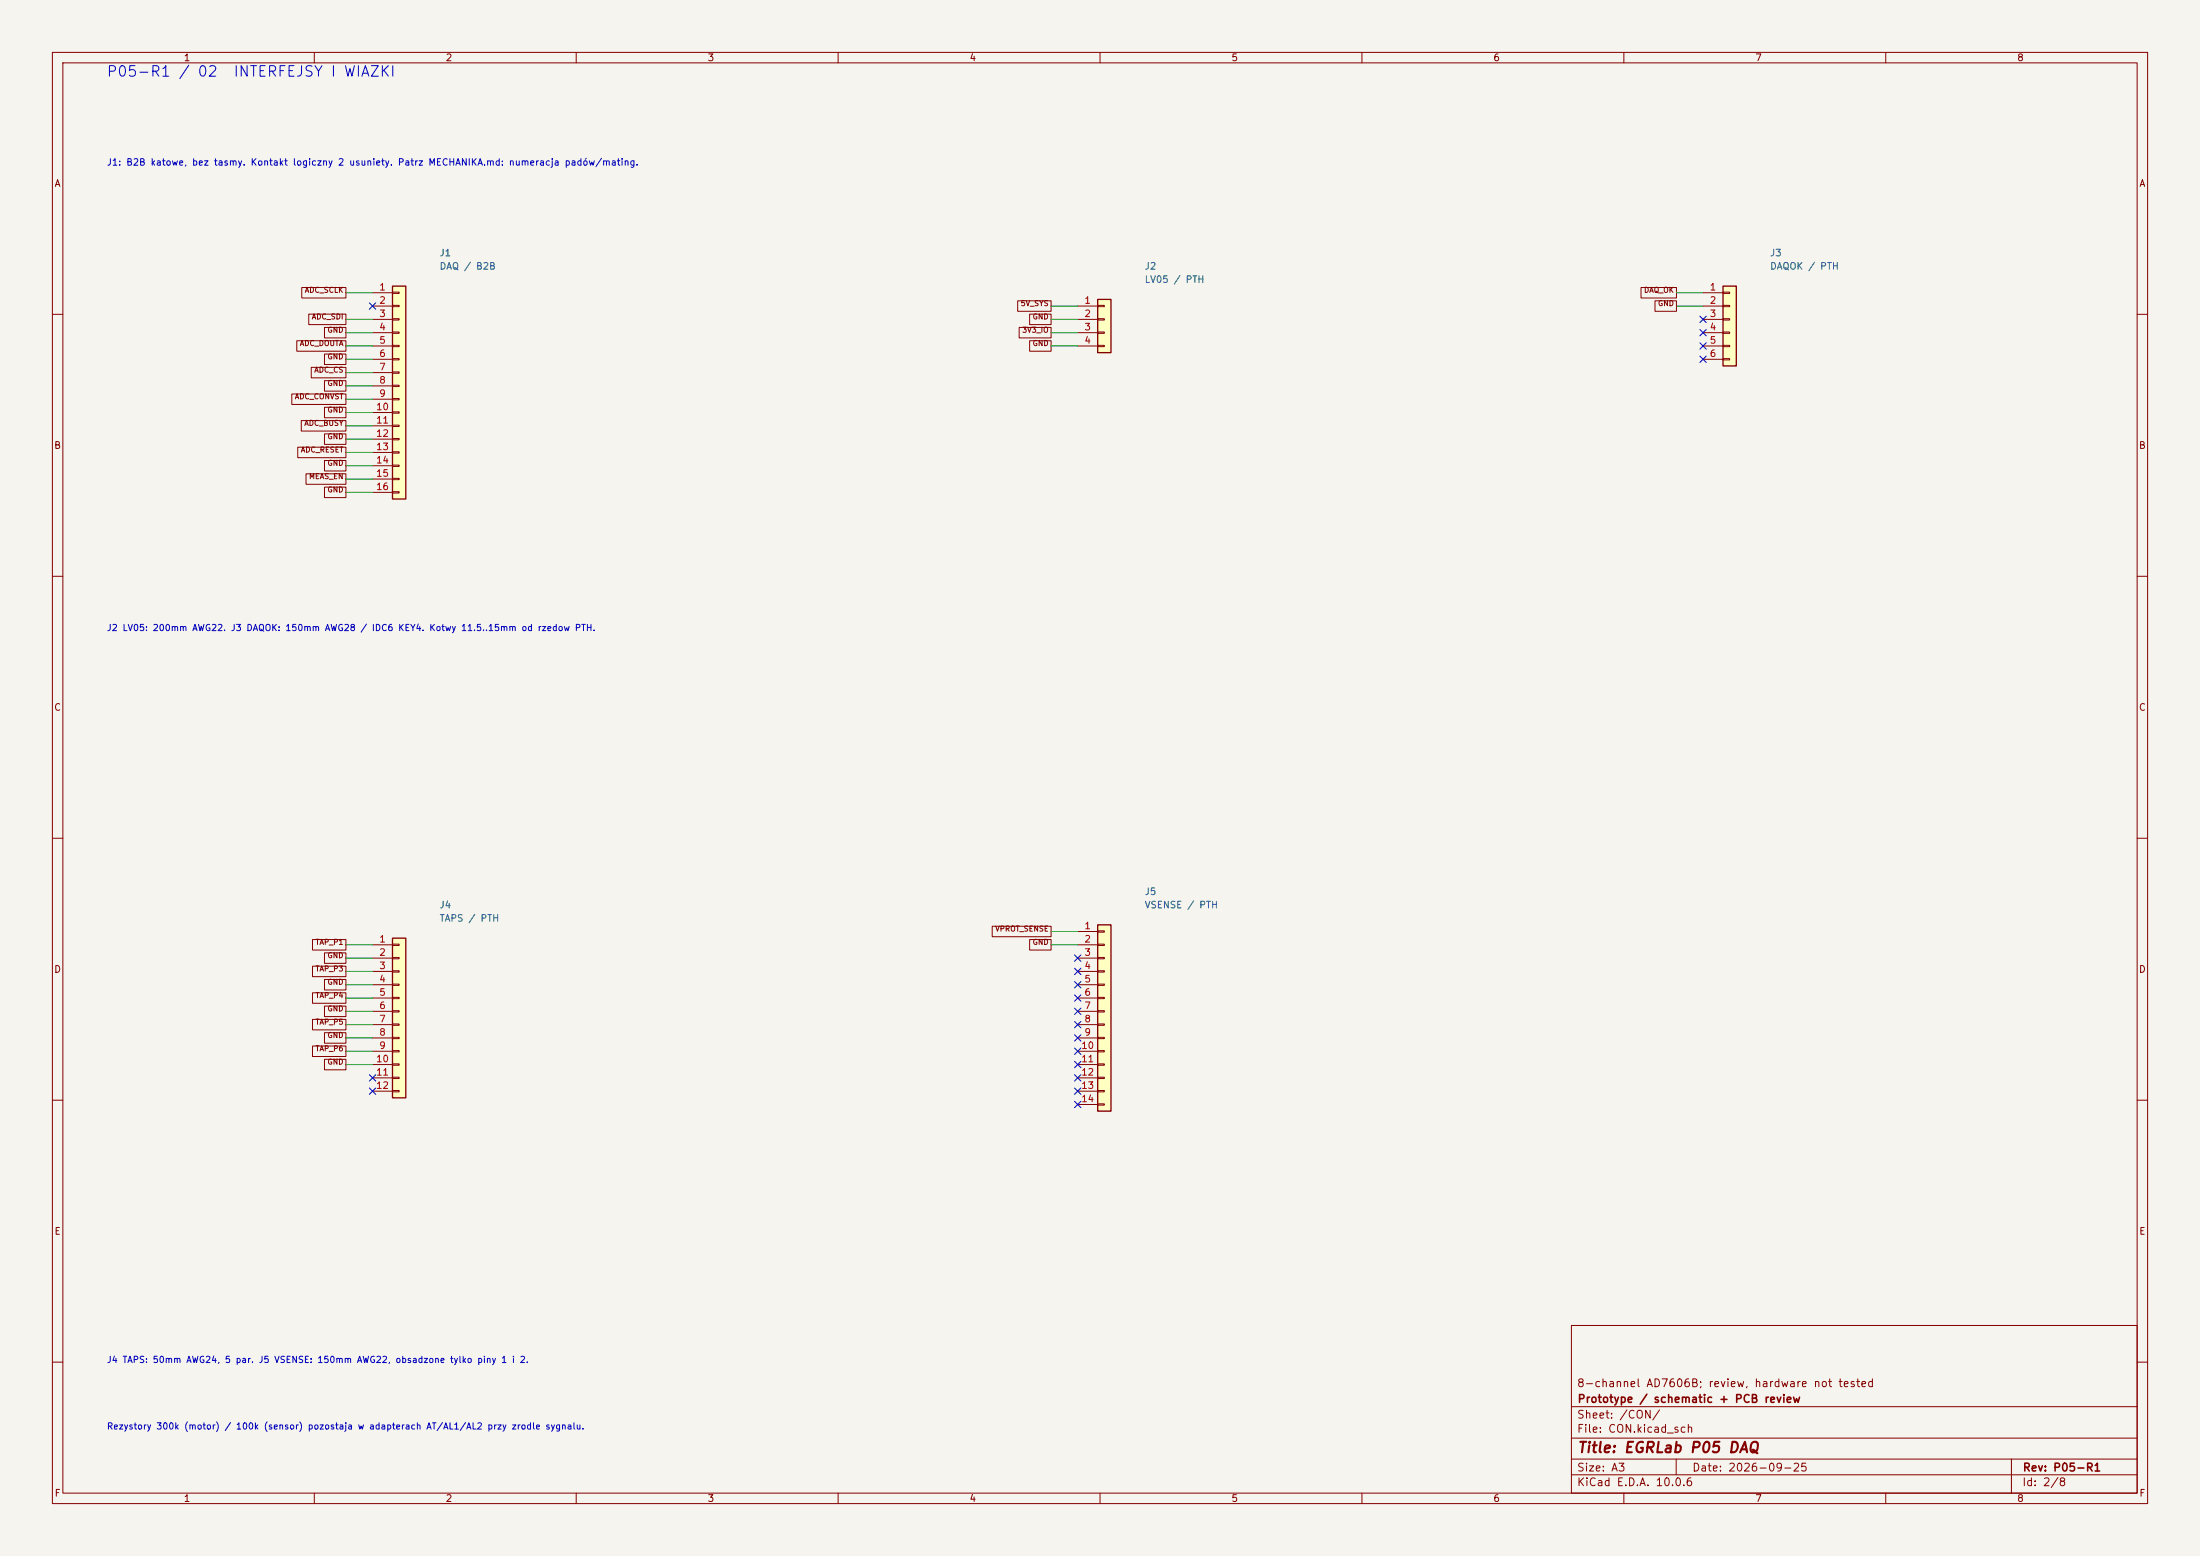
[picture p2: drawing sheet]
(kicad_sch (version 20250114) (generator "eeschema") (paper "A3") (title_block (title "EGRLab P05 DAQ") (date "2026-09-25") (rev "P05-R1") (company "Prototype / schematic + PCB review") (comment 1 "8-channel AD7606B; review, hardware not tested"))(lib_symbols (symbol "P05:Conn_01x16" (pin_names (offset 1.016) (hide yes)) (exclude_from_sim no) (in_bom yes) (on_board yes) (in_pos_files yes) (duplicate_pin_numbers_are_jumpers no) (symbol "Conn_01x16_1_1" (rectangle (start -1.27 19.05) (end 1.27 -21.59) (stroke (width 0.254) (type default)) (fill (type background))) (rectangle (start -1.27 17.907) (end 0 17.653) (stroke (width 0.1524) (type default)) (fill (type none))) (rectangle (start -1.27 15.367) (end 0 15.113) (stroke (width 0.1524) (type default)) (fill (type none))) (rectangle (start -1.27 12.827) (end 0 12.573) (stroke (width 0.1524) (type default)) (fill (type none))) (rectangle (start -1.27 10.287) (end 0 10.033) (stroke (width 0.1524) (type default)) (fill (type none))) (rectangle (start -1.27 7.747) (end 0 7.493) (stroke (width 0.1524) (type default)) (fill (type none))) (rectangle (start -1.27 5.207) (end 0 4.953) (stroke (width 0.1524) (type default)) (fill (type none))) (rectangle (start -1.27 2.667) (end 0 2.413) (stroke (width 0.1524) (type default)) (fill (type none))) (rectangle (start -1.27 0.127) (end 0 -0.127) (stroke (width 0.1524) (type default)) (fill (type none))) (rectangle (start -1.27 -2.413) (end 0 -2.667) (stroke (width 0.1524) (type default)) (fill (type none))) (rectangle (start -1.27 -4.953) (end 0 -5.207) (stroke (width 0.1524) (type default)) (fill (type none))) (rectangle (start -1.27 -7.493) (end 0 -7.747) (stroke (width 0.1524) (type default)) (fill (type none))) (rectangle (start -1.27 -10.033) (end 0 -10.287) (stroke (width 0.1524) (type default)) (fill (type none))) (rectangle (start -1.27 -12.573) (end 0 -12.827) (stroke (width 0.1524) (type default)) (fill (type none))) (rectangle (start -1.27 -15.113) (end 0 -15.367) (stroke (width 0.1524) (type default)) (fill (type none))) (rectangle (start -1.27 -17.653) (end 0 -17.907) (stroke (width 0.1524) (type default)) (fill (type none))) (rectangle (start -1.27 -20.193) (end 0 -20.447) (stroke (width 0.1524) (type default)) (fill (type none))) (pin passive line (at -5.08 17.78 0) (length 3.81) (name "Pin_1" (effects (font (size 1.27 1.27)))) (number "1" (effects (font (size 1.27 1.27))))) (pin passive line (at -5.08 15.24 0) (length 3.81) (name "Pin_2" (effects (font (size 1.27 1.27)))) (number "2" (effects (font (size 1.27 1.27))))) (pin passive line (at -5.08 12.7 0) (length 3.81) (name "Pin_3" (effects (font (size 1.27 1.27)))) (number "3" (effects (font (size 1.27 1.27))))) (pin passive line (at -5.08 10.16 0) (length 3.81) (name "Pin_4" (effects (font (size 1.27 1.27)))) (number "4" (effects (font (size 1.27 1.27))))) (pin passive line (at -5.08 7.62 0) (length 3.81) (name "Pin_5" (effects (font (size 1.27 1.27)))) (number "5" (effects (font (size 1.27 1.27))))) (pin passive line (at -5.08 5.08 0) (length 3.81) (name "Pin_6" (effects (font (size 1.27 1.27)))) (number "6" (effects (font (size 1.27 1.27))))) (pin passive line (at -5.08 2.54 0) (length 3.81) (name "Pin_7" (effects (font (size 1.27 1.27)))) (number "7" (effects (font (size 1.27 1.27))))) (pin passive line (at -5.08 0 0) (length 3.81) (name "Pin_8" (effects (font (size 1.27 1.27)))) (number "8" (effects (font (size 1.27 1.27))))) (pin passive line (at -5.08 -2.54 0) (length 3.81) (name "Pin_9" (effects (font (size 1.27 1.27)))) (number "9" (effects (font (size 1.27 1.27))))) (pin passive line (at -5.08 -5.08 0) (length 3.81) (name "Pin_10" (effects (font (size 1.27 1.27)))) (number "10" (effects (font (size 1.27 1.27))))) (pin passive line (at -5.08 -7.62 0) (length 3.81) (name "Pin_11" (effects (font (size 1.27 1.27)))) (number "11" (effects (font (size 1.27 1.27))))) (pin passive line (at -5.08 -10.16 0) (length 3.81) (name "Pin_12" (effects (font (size 1.27 1.27)))) (number "12" (effects (font (size 1.27 1.27))))) (pin passive line (at -5.08 -12.7 0) (length 3.81) (name "Pin_13" (effects (font (size 1.27 1.27)))) (number "13" (effects (font (size 1.27 1.27))))) (pin passive line (at -5.08 -15.24 0) (length 3.81) (name "Pin_14" (effects (font (size 1.27 1.27)))) (number "14" (effects (font (size 1.27 1.27))))) (pin passive line (at -5.08 -17.78 0) (length 3.81) (name "Pin_15" (effects (font (size 1.27 1.27)))) (number "15" (effects (font (size 1.27 1.27))))) (pin passive line (at -5.08 -20.32 0) (length 3.81) (name "Pin_16" (effects (font (size 1.27 1.27)))) (number "16" (effects (font (size 1.27 1.27)))))) (embedded_fonts no))(symbol "P05:Conn_01x04" (pin_names (offset 1.016) (hide yes)) (exclude_from_sim no) (in_bom yes) (on_board yes) (in_pos_files yes) (duplicate_pin_numbers_are_jumpers no) (symbol "Conn_01x04_1_1" (rectangle (start -1.27 3.81) (end 1.27 -6.35) (stroke (width 0.254) (type default)) (fill (type background))) (rectangle (start -1.27 2.667) (end 0 2.413) (stroke (width 0.1524) (type default)) (fill (type none))) (rectangle (start -1.27 0.127) (end 0 -0.127) (stroke (width 0.1524) (type default)) (fill (type none))) (rectangle (start -1.27 -2.413) (end 0 -2.667) (stroke (width 0.1524) (type default)) (fill (type none))) (rectangle (start -1.27 -4.953) (end 0 -5.207) (stroke (width 0.1524) (type default)) (fill (type none))) (pin passive line (at -5.08 2.54 0) (length 3.81) (name "Pin_1" (effects (font (size 1.27 1.27)))) (number "1" (effects (font (size 1.27 1.27))))) (pin passive line (at -5.08 0 0) (length 3.81) (name "Pin_2" (effects (font (size 1.27 1.27)))) (number "2" (effects (font (size 1.27 1.27))))) (pin passive line (at -5.08 -2.54 0) (length 3.81) (name "Pin_3" (effects (font (size 1.27 1.27)))) (number "3" (effects (font (size 1.27 1.27))))) (pin passive line (at -5.08 -5.08 0) (length 3.81) (name "Pin_4" (effects (font (size 1.27 1.27)))) (number "4" (effects (font (size 1.27 1.27)))))) (embedded_fonts no))(symbol "P05:Conn_01x06" (pin_names (offset 1.016) (hide yes)) (exclude_from_sim no) (in_bom yes) (on_board yes) (in_pos_files yes) (duplicate_pin_numbers_are_jumpers no) (symbol "Conn_01x06_1_1" (rectangle (start -1.27 6.35) (end 1.27 -8.89) (stroke (width 0.254) (type default)) (fill (type background))) (rectangle (start -1.27 5.207) (end 0 4.953) (stroke (width 0.1524) (type default)) (fill (type none))) (rectangle (start -1.27 2.667) (end 0 2.413) (stroke (width 0.1524) (type default)) (fill (type none))) (rectangle (start -1.27 0.127) (end 0 -0.127) (stroke (width 0.1524) (type default)) (fill (type none))) (rectangle (start -1.27 -2.413) (end 0 -2.667) (stroke (width 0.1524) (type default)) (fill (type none))) (rectangle (start -1.27 -4.953) (end 0 -5.207) (stroke (width 0.1524) (type default)) (fill (type none))) (rectangle (start -1.27 -7.493) (end 0 -7.747) (stroke (width 0.1524) (type default)) (fill (type none))) (pin passive line (at -5.08 5.08 0) (length 3.81) (name "Pin_1" (effects (font (size 1.27 1.27)))) (number "1" (effects (font (size 1.27 1.27))))) (pin passive line (at -5.08 2.54 0) (length 3.81) (name "Pin_2" (effects (font (size 1.27 1.27)))) (number "2" (effects (font (size 1.27 1.27))))) (pin passive line (at -5.08 0 0) (length 3.81) (name "Pin_3" (effects (font (size 1.27 1.27)))) (number "3" (effects (font (size 1.27 1.27))))) (pin passive line (at -5.08 -2.54 0) (length 3.81) (name "Pin_4" (effects (font (size 1.27 1.27)))) (number "4" (effects (font (size 1.27 1.27))))) (pin passive line (at -5.08 -5.08 0) (length 3.81) (name "Pin_5" (effects (font (size 1.27 1.27)))) (number "5" (effects (font (size 1.27 1.27))))) (pin passive line (at -5.08 -7.62 0) (length 3.81) (name "Pin_6" (effects (font (size 1.27 1.27)))) (number "6" (effects (font (size 1.27 1.27)))))) (embedded_fonts no))(symbol "P05:Conn_01x12" (pin_names (offset 1.016) (hide yes)) (exclude_from_sim no) (in_bom yes) (on_board yes) (in_pos_files yes) (duplicate_pin_numbers_are_jumpers no) (symbol "Conn_01x12_1_1" (rectangle (start -1.27 13.97) (end 1.27 -16.51) (stroke (width 0.254) (type default)) (fill (type background))) (rectangle (start -1.27 12.827) (end 0 12.573) (stroke (width 0.1524) (type default)) (fill (type none))) (rectangle (start -1.27 10.287) (end 0 10.033) (stroke (width 0.1524) (type default)) (fill (type none))) (rectangle (start -1.27 7.747) (end 0 7.493) (stroke (width 0.1524) (type default)) (fill (type none))) (rectangle (start -1.27 5.207) (end 0 4.953) (stroke (width 0.1524) (type default)) (fill (type none))) (rectangle (start -1.27 2.667) (end 0 2.413) (stroke (width 0.1524) (type default)) (fill (type none))) (rectangle (start -1.27 0.127) (end 0 -0.127) (stroke (width 0.1524) (type default)) (fill (type none))) (rectangle (start -1.27 -2.413) (end 0 -2.667) (stroke (width 0.1524) (type default)) (fill (type none))) (rectangle (start -1.27 -4.953) (end 0 -5.207) (stroke (width 0.1524) (type default)) (fill (type none))) (rectangle (start -1.27 -7.493) (end 0 -7.747) (stroke (width 0.1524) (type default)) (fill (type none))) (rectangle (start -1.27 -10.033) (end 0 -10.287) (stroke (width 0.1524) (type default)) (fill (type none))) (rectangle (start -1.27 -12.573) (end 0 -12.827) (stroke (width 0.1524) (type default)) (fill (type none))) (rectangle (start -1.27 -15.113) (end 0 -15.367) (stroke (width 0.1524) (type default)) (fill (type none))) (pin passive line (at -5.08 12.7 0) (length 3.81) (name "Pin_1" (effects (font (size 1.27 1.27)))) (number "1" (effects (font (size 1.27 1.27))))) (pin passive line (at -5.08 10.16 0) (length 3.81) (name "Pin_2" (effects (font (size 1.27 1.27)))) (number "2" (effects (font (size 1.27 1.27))))) (pin passive line (at -5.08 7.62 0) (length 3.81) (name "Pin_3" (effects (font (size 1.27 1.27)))) (number "3" (effects (font (size 1.27 1.27))))) (pin passive line (at -5.08 5.08 0) (length 3.81) (name "Pin_4" (effects (font (size 1.27 1.27)))) (number "4" (effects (font (size 1.27 1.27))))) (pin passive line (at -5.08 2.54 0) (length 3.81) (name "Pin_5" (effects (font (size 1.27 1.27)))) (number "5" (effects (font (size 1.27 1.27))))) (pin passive line (at -5.08 0 0) (length 3.81) (name "Pin_6" (effects (font (size 1.27 1.27)))) (number "6" (effects (font (size 1.27 1.27))))) (pin passive line (at -5.08 -2.54 0) (length 3.81) (name "Pin_7" (effects (font (size 1.27 1.27)))) (number "7" (effects (font (size 1.27 1.27))))) (pin passive line (at -5.08 -5.08 0) (length 3.81) (name "Pin_8" (effects (font (size 1.27 1.27)))) (number "8" (effects (font (size 1.27 1.27))))) (pin passive line (at -5.08 -7.62 0) (length 3.81) (name "Pin_9" (effects (font (size 1.27 1.27)))) (number "9" (effects (font (size 1.27 1.27))))) (pin passive line (at -5.08 -10.16 0) (length 3.81) (name "Pin_10" (effects (font (size 1.27 1.27)))) (number "10" (effects (font (size 1.27 1.27))))) (pin passive line (at -5.08 -12.7 0) (length 3.81) (name "Pin_11" (effects (font (size 1.27 1.27)))) (number "11" (effects (font (size 1.27 1.27))))) (pin passive line (at -5.08 -15.24 0) (length 3.81) (name "Pin_12" (effects (font (size 1.27 1.27)))) (number "12" (effects (font (size 1.27 1.27)))))) (embedded_fonts no))(symbol "P05:Conn_01x14" (pin_names (offset 1.016) (hide yes)) (exclude_from_sim no) (in_bom yes) (on_board yes) (in_pos_files yes) (duplicate_pin_numbers_are_jumpers no) (symbol "Conn_01x14_1_1" (rectangle (start -1.27 16.51) (end 1.27 -19.05) (stroke (width 0.254) (type default)) (fill (type background))) (rectangle (start -1.27 15.367) (end 0 15.113) (stroke (width 0.1524) (type default)) (fill (type none))) (rectangle (start -1.27 12.827) (end 0 12.573) (stroke (width 0.1524) (type default)) (fill (type none))) (rectangle (start -1.27 10.287) (end 0 10.033) (stroke (width 0.1524) (type default)) (fill (type none))) (rectangle (start -1.27 7.747) (end 0 7.493) (stroke (width 0.1524) (type default)) (fill (type none))) (rectangle (start -1.27 5.207) (end 0 4.953) (stroke (width 0.1524) (type default)) (fill (type none))) (rectangle (start -1.27 2.667) (end 0 2.413) (stroke (width 0.1524) (type default)) (fill (type none))) (rectangle (start -1.27 0.127) (end 0 -0.127) (stroke (width 0.1524) (type default)) (fill (type none))) (rectangle (start -1.27 -2.413) (end 0 -2.667) (stroke (width 0.1524) (type default)) (fill (type none))) (rectangle (start -1.27 -4.953) (end 0 -5.207) (stroke (width 0.1524) (type default)) (fill (type none))) (rectangle (start -1.27 -7.493) (end 0 -7.747) (stroke (width 0.1524) (type default)) (fill (type none))) (rectangle (start -1.27 -10.033) (end 0 -10.287) (stroke (width 0.1524) (type default)) (fill (type none))) (rectangle (start -1.27 -12.573) (end 0 -12.827) (stroke (width 0.1524) (type default)) (fill (type none))) (rectangle (start -1.27 -15.113) (end 0 -15.367) (stroke (width 0.1524) (type default)) (fill (type none))) (rectangle (start -1.27 -17.653) (end 0 -17.907) (stroke (width 0.1524) (type default)) (fill (type none))) (pin passive line (at -5.08 15.24 0) (length 3.81) (name "Pin_1" (effects (font (size 1.27 1.27)))) (number "1" (effects (font (size 1.27 1.27))))) (pin passive line (at -5.08 12.7 0) (length 3.81) (name "Pin_2" (effects (font (size 1.27 1.27)))) (number "2" (effects (font (size 1.27 1.27))))) (pin passive line (at -5.08 10.16 0) (length 3.81) (name "Pin_3" (effects (font (size 1.27 1.27)))) (number "3" (effects (font (size 1.27 1.27))))) (pin passive line (at -5.08 7.62 0) (length 3.81) (name "Pin_4" (effects (font (size 1.27 1.27)))) (number "4" (effects (font (size 1.27 1.27))))) (pin passive line (at -5.08 5.08 0) (length 3.81) (name "Pin_5" (effects (font (size 1.27 1.27)))) (number "5" (effects (font (size 1.27 1.27))))) (pin passive line (at -5.08 2.54 0) (length 3.81) (name "Pin_6" (effects (font (size 1.27 1.27)))) (number "6" (effects (font (size 1.27 1.27))))) (pin passive line (at -5.08 0 0) (length 3.81) (name "Pin_7" (effects (font (size 1.27 1.27)))) (number "7" (effects (font (size 1.27 1.27))))) (pin passive line (at -5.08 -2.54 0) (length 3.81) (name "Pin_8" (effects (font (size 1.27 1.27)))) (number "8" (effects (font (size 1.27 1.27))))) (pin passive line (at -5.08 -5.08 0) (length 3.81) (name "Pin_9" (effects (font (size 1.27 1.27)))) (number "9" (effects (font (size 1.27 1.27))))) (pin passive line (at -5.08 -7.62 0) (length 3.81) (name "Pin_10" (effects (font (size 1.27 1.27)))) (number "10" (effects (font (size 1.27 1.27))))) (pin passive line (at -5.08 -10.16 0) (length 3.81) (name "Pin_11" (effects (font (size 1.27 1.27)))) (number "11" (effects (font (size 1.27 1.27))))) (pin passive line (at -5.08 -12.7 0) (length 3.81) (name "Pin_12" (effects (font (size 1.27 1.27)))) (number "12" (effects (font (size 1.27 1.27))))) (pin passive line (at -5.08 -15.24 0) (length 3.81) (name "Pin_13" (effects (font (size 1.27 1.27)))) (number "13" (effects (font (size 1.27 1.27))))) (pin passive line (at -5.08 -17.78 0) (length 3.81) (name "Pin_14" (effects (font (size 1.27 1.27)))) (number "14" (effects (font (size 1.27 1.27)))))) (embedded_fonts no)))(symbol (lib_id "P05:Conn_01x16") (at 76.2 73.66 0) (unit 1) (in_bom yes) (on_board yes) (dnp no) (property "Reference" "J1" (at 83.82 48.26 0) (effects (font (size 1.27 1.27)) (justify left))) (property "Value" "DAQ / B2B" (at 83.82 50.8 0) (effects (font (size 1.27 1.27)) (justify left)))(property "Footprint" "P05:DAQ_TSW_NA_2x8" (at 76.2 73.66 0) (effects (font (size 1 1)) hide))(property "MPN" "TSW-108-08-G-D-NA" (at 76.2 73.66 0) (effects (font (size 1 1)) hide))(property "BaselineRef" "J_DAQB" (at 76.2 73.66 0) (effects (font (size 1 1)) hide))(property "Datasheet" "" (at 76.2 73.66 0) (effects (font (size 1 1)) hide))(pin "1")(pin "2")(pin "3")(pin "4")(pin "5")(pin "6")(pin "7")(pin "8")(pin "9")(pin "10")(pin "11")(pin "12")(pin "13")(pin "14")(pin "15")(pin "16"))(symbol (lib_id "P05:Conn_01x04") (at 210.82 60.96 0) (unit 1) (in_bom yes) (on_board yes) (dnp no) (property "Reference" "J2" (at 218.44 50.8 0) (effects (font (size 1.27 1.27)) (justify left))) (property "Value" "LV05 / PTH" (at 218.44 53.339999999999996 0) (effects (font (size 1.27 1.27)) (justify left)))(property "Footprint" "P05:PTH_LV05_4" (at 210.82 60.96 0) (effects (font (size 1 1)) hide))(property "MPN" "harness AWG22" (at 210.82 60.96 0) (effects (font (size 1 1)) hide))(property "BaselineRef" "J_LV05B" (at 210.82 60.96 0) (effects (font (size 1 1)) hide))(property "Datasheet" "" (at 210.82 60.96 0) (effects (font (size 1 1)) hide))(pin "1")(pin "2")(pin "3")(pin "4"))(symbol (lib_id "P05:Conn_01x06") (at 330.2 60.96 0) (unit 1) (in_bom yes) (on_board yes) (dnp no) (property "Reference" "J3" (at 337.82 48.26 0) (effects (font (size 1.27 1.27)) (justify left))) (property "Value" "DAQOK / PTH" (at 337.82 50.8 0) (effects (font (size 1.27 1.27)) (justify left)))(property "Footprint" "P05:PTH_DAQOK_6" (at 330.2 60.96 0) (effects (font (size 1 1)) hide))(property "MPN" "ribbon AWG28" (at 330.2 60.96 0) (effects (font (size 1 1)) hide))(property "BaselineRef" "J_DAQOKB" (at 330.2 60.96 0) (effects (font (size 1 1)) hide))(property "Datasheet" "" (at 330.2 60.96 0) (effects (font (size 1 1)) hide))(pin "1")(pin "2")(pin "3")(pin "4")(pin "5")(pin "6"))(symbol (lib_id "P05:Conn_01x12") (at 76.2 193.04 0) (unit 1) (in_bom yes) (on_board yes) (dnp no) (property "Reference" "J4" (at 83.82 172.72 0) (effects (font (size 1.27 1.27)) (justify left))) (property "Value" "TAPS / PTH" (at 83.82 175.26 0) (effects (font (size 1.27 1.27)) (justify left)))(property "Footprint" "P05:PTH_TAPS_12" (at 76.2 193.04 0) (effects (font (size 1 1)) hide))(property "MPN" "5 pairs AWG24" (at 76.2 193.04 0) (effects (font (size 1 1)) hide))(property "BaselineRef" "J_TAPSB" (at 76.2 193.04 0) (effects (font (size 1 1)) hide))(property "Datasheet" "" (at 76.2 193.04 0) (effects (font (size 1 1)) hide))(pin "1")(pin "2")(pin "3")(pin "4")(pin "5")(pin "6")(pin "7")(pin "8")(pin "9")(pin "10")(pin "11")(pin "12"))(symbol (lib_id "P05:Conn_01x14") (at 210.82 193.04 0) (unit 1) (in_bom yes) (on_board yes) (dnp no) (property "Reference" "J5" (at 218.44 170.18 0) (effects (font (size 1.27 1.27)) (justify left))) (property "Value" "VSENSE / PTH" (at 218.44 172.72 0) (effects (font (size 1.27 1.27)) (justify left)))(property "Footprint" "P05:PTH_VSENSE_14" (at 210.82 193.04 0) (effects (font (size 1 1)) hide))(property "MPN" "AWG22 pair, only positions 1/2 populated" (at 210.82 193.04 0) (effects (font (size 1 1)) hide))(property "BaselineRef" "J_VSENSEB" (at 210.82 193.04 0) (effects (font (size 1 1)) hide))(property "Datasheet" "" (at 210.82 193.04 0) (effects (font (size 1 1)) hide))(pin "1")(pin "2")(pin "3")(pin "4")(pin "5")(pin "6")(pin "7")(pin "8")(pin "9")(pin "10")(pin "11")(pin "12")(pin "13")(pin "14"))(text "J1: B2B katowe, bez tasmy. Kontakt logiczny 2 usuniety. Patrz MECHANIKA.md: numeracja padów/mating." (at 20.32 30.48 0) (effects (font (size 1.25 1.25)) (justify left top)))(text "J2 LV05: 200mm AWG22. J3 DAQOK: 150mm AWG28 / IDC6 KEY4. Kotwy 11.5..15mm od rzedow PTH." (at 20.32 119.38 0) (effects (font (size 1.2 1.2)) (justify left top)))(text "J4 TAPS: 50mm AWG24, 5 par. J5 VSENSE: 150mm AWG22, obsadzone tylko piny 1 i 2." (at 20.32 259.08 0) (effects (font (size 1.2 1.2)) (justify left top)))(text "Rezystory 300k (motor) / 100k (sensor) pozostaja w adapterach AT/AL1/AL2 przy zrodle sygnalu." (at 20.32 271.78 0) (effects (font (size 1.2 1.2)) (justify left top)))(text "P05-R1 / 02  INTERFEJSY I WIAZKI" (at 20.32 12.7 0) (effects (font (size 2 2)) (justify left top)))(wire (pts (xy 71.12 55.88) (xy 66.04 55.88)) (stroke (width 0) (type default)))(global_label "ADC_SCLK" (shape passive) (at 66.04 55.88 0) (effects (font (size 1 1)) (justify right bottom)))(no_connect (at 71.12 58.42))(wire (pts (xy 71.12 60.96) (xy 66.04 60.96)) (stroke (width 0) (type default)))(global_label "ADC_SDI" (shape passive) (at 66.04 60.96 0) (effects (font (size 1 1)) (justify right bottom)))(wire (pts (xy 71.12 63.5) (xy 66.04 63.5)) (stroke (width 0) (type default)))(global_label "GND" (shape passive) (at 66.04 63.5 0) (effects (font (size 1 1)) (justify right bottom)))(wire (pts (xy 71.12 66.04) (xy 66.04 66.04)) (stroke (width 0) (type default)))(global_label "ADC_DOUTA" (shape passive) (at 66.04 66.04 0) (effects (font (size 1 1)) (justify right bottom)))(wire (pts (xy 71.12 68.58) (xy 66.04 68.58)) (stroke (width 0) (type default)))(global_label "GND" (shape passive) (at 66.04 68.58 0) (effects (font (size 1 1)) (justify right bottom)))(wire (pts (xy 71.12 71.12) (xy 66.04 71.12)) (stroke (width 0) (type default)))(global_label "ADC_CS" (shape passive) (at 66.04 71.12 0) (effects (font (size 1 1)) (justify right bottom)))(wire (pts (xy 71.12 73.66) (xy 66.04 73.66)) (stroke (width 0) (type default)))(global_label "GND" (shape passive) (at 66.04 73.66 0) (effects (font (size 1 1)) (justify right bottom)))(wire (pts (xy 71.12 76.2) (xy 66.04 76.2)) (stroke (width 0) (type default)))(global_label "ADC_CONVST" (shape passive) (at 66.04 76.2 0) (effects (font (size 1 1)) (justify right bottom)))(wire (pts (xy 71.12 78.74) (xy 66.04 78.74)) (stroke (width 0) (type default)))(global_label "GND" (shape passive) (at 66.04 78.74 0) (effects (font (size 1 1)) (justify right bottom)))(wire (pts (xy 71.12 81.28) (xy 66.04 81.28)) (stroke (width 0) (type default)))(global_label "ADC_BUSY" (shape passive) (at 66.04 81.28 0) (effects (font (size 1 1)) (justify right bottom)))(wire (pts (xy 71.12 83.82) (xy 66.04 83.82)) (stroke (width 0) (type default)))(global_label "GND" (shape passive) (at 66.04 83.82 0) (effects (font (size 1 1)) (justify right bottom)))(wire (pts (xy 71.12 86.36) (xy 66.04 86.36)) (stroke (width 0) (type default)))(global_label "ADC_RESET" (shape passive) (at 66.04 86.36 0) (effects (font (size 1 1)) (justify right bottom)))(wire (pts (xy 71.12 88.9) (xy 66.04 88.9)) (stroke (width 0) (type default)))(global_label "GND" (shape passive) (at 66.04 88.9 0) (effects (font (size 1 1)) (justify right bottom)))(wire (pts (xy 71.12 91.44) (xy 66.04 91.44)) (stroke (width 0) (type default)))(global_label "MEAS_EN" (shape passive) (at 66.04 91.44 0) (effects (font (size 1 1)) (justify right bottom)))(wire (pts (xy 71.12 93.98) (xy 66.04 93.98)) (stroke (width 0) (type default)))(global_label "GND" (shape passive) (at 66.04 93.98 0) (effects (font (size 1 1)) (justify right bottom)))(wire (pts (xy 205.74 58.42) (xy 200.66 58.42)) (stroke (width 0) (type default)))(global_label "5V_SYS" (shape passive) (at 200.66 58.42 0) (effects (font (size 1 1)) (justify right bottom)))(wire (pts (xy 205.74 60.96) (xy 200.66 60.96)) (stroke (width 0) (type default)))(global_label "GND" (shape passive) (at 200.66 60.96 0) (effects (font (size 1 1)) (justify right bottom)))(wire (pts (xy 205.74 63.5) (xy 200.66 63.5)) (stroke (width 0) (type default)))(global_label "3V3_IO" (shape passive) (at 200.66 63.5 0) (effects (font (size 1 1)) (justify right bottom)))(wire (pts (xy 205.74 66.04) (xy 200.66 66.04)) (stroke (width 0) (type default)))(global_label "GND" (shape passive) (at 200.66 66.04 0) (effects (font (size 1 1)) (justify right bottom)))(wire (pts (xy 325.12 55.88) (xy 320.04 55.88)) (stroke (width 0) (type default)))(global_label "DAQ_OK" (shape passive) (at 320.04 55.88 0) (effects (font (size 1 1)) (justify right bottom)))(wire (pts (xy 325.12 58.42) (xy 320.04 58.42)) (stroke (width 0) (type default)))(global_label "GND" (shape passive) (at 320.04 58.42 0) (effects (font (size 1 1)) (justify right bottom)))(no_connect (at 325.12 60.96))(no_connect (at 325.12 63.5))(no_connect (at 325.12 66.04))(no_connect (at 325.12 68.58))(wire (pts (xy 71.12 180.34) (xy 66.04 180.34)) (stroke (width 0) (type default)))(global_label "TAP_P1" (shape passive) (at 66.04 180.34 0) (effects (font (size 1 1)) (justify right bottom)))(wire (pts (xy 71.12 182.88) (xy 66.04 182.88)) (stroke (width 0) (type default)))(global_label "GND" (shape passive) (at 66.04 182.88 0) (effects (font (size 1 1)) (justify right bottom)))(wire (pts (xy 71.12 185.42) (xy 66.04 185.42)) (stroke (width 0) (type default)))(global_label "TAP_P3" (shape passive) (at 66.04 185.42 0) (effects (font (size 1 1)) (justify right bottom)))(wire (pts (xy 71.12 187.96) (xy 66.04 187.96)) (stroke (width 0) (type default)))(global_label "GND" (shape passive) (at 66.04 187.96 0) (effects (font (size 1 1)) (justify right bottom)))(wire (pts (xy 71.12 190.5) (xy 66.04 190.5)) (stroke (width 0) (type default)))(global_label "TAP_P4" (shape passive) (at 66.04 190.5 0) (effects (font (size 1 1)) (justify right bottom)))(wire (pts (xy 71.12 193.04) (xy 66.04 193.04)) (stroke (width 0) (type default)))(global_label "GND" (shape passive) (at 66.04 193.04 0) (effects (font (size 1 1)) (justify right bottom)))(wire (pts (xy 71.12 195.58) (xy 66.04 195.58)) (stroke (width 0) (type default)))(global_label "TAP_P5" (shape passive) (at 66.04 195.58 0) (effects (font (size 1 1)) (justify right bottom)))(wire (pts (xy 71.12 198.12) (xy 66.04 198.12)) (stroke (width 0) (type default)))(global_label "GND" (shape passive) (at 66.04 198.12 0) (effects (font (size 1 1)) (justify right bottom)))(wire (pts (xy 71.12 200.66) (xy 66.04 200.66)) (stroke (width 0) (type default)))(global_label "TAP_P6" (shape passive) (at 66.04 200.66 0) (effects (font (size 1 1)) (justify right bottom)))(wire (pts (xy 71.12 203.2) (xy 66.04 203.2)) (stroke (width 0) (type default)))(global_label "GND" (shape passive) (at 66.04 203.2 0) (effects (font (size 1 1)) (justify right bottom)))(no_connect (at 71.12 205.74))(no_connect (at 71.12 208.28))(wire (pts (xy 205.74 177.8) (xy 200.66 177.8)) (stroke (width 0) (type default)))(global_label "VPROT_SENSE" (shape passive) (at 200.66 177.8 0) (effects (font (size 1 1)) (justify right bottom)))(wire (pts (xy 205.74 180.34) (xy 200.66 180.34)) (stroke (width 0) (type default)))(global_label "GND" (shape passive) (at 200.66 180.34 0) (effects (font (size 1 1)) (justify right bottom)))(no_connect (at 205.74 182.88))(no_connect (at 205.74 185.42))(no_connect (at 205.74 187.96))(no_connect (at 205.74 190.5))(no_connect (at 205.74 193.04))(no_connect (at 205.74 195.58))(no_connect (at 205.74 198.12))(no_connect (at 205.74 200.66))(no_connect (at 205.74 203.2))(no_connect (at 205.74 205.74))(no_connect (at 205.74 208.28))(no_connect (at 205.74 210.82)))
